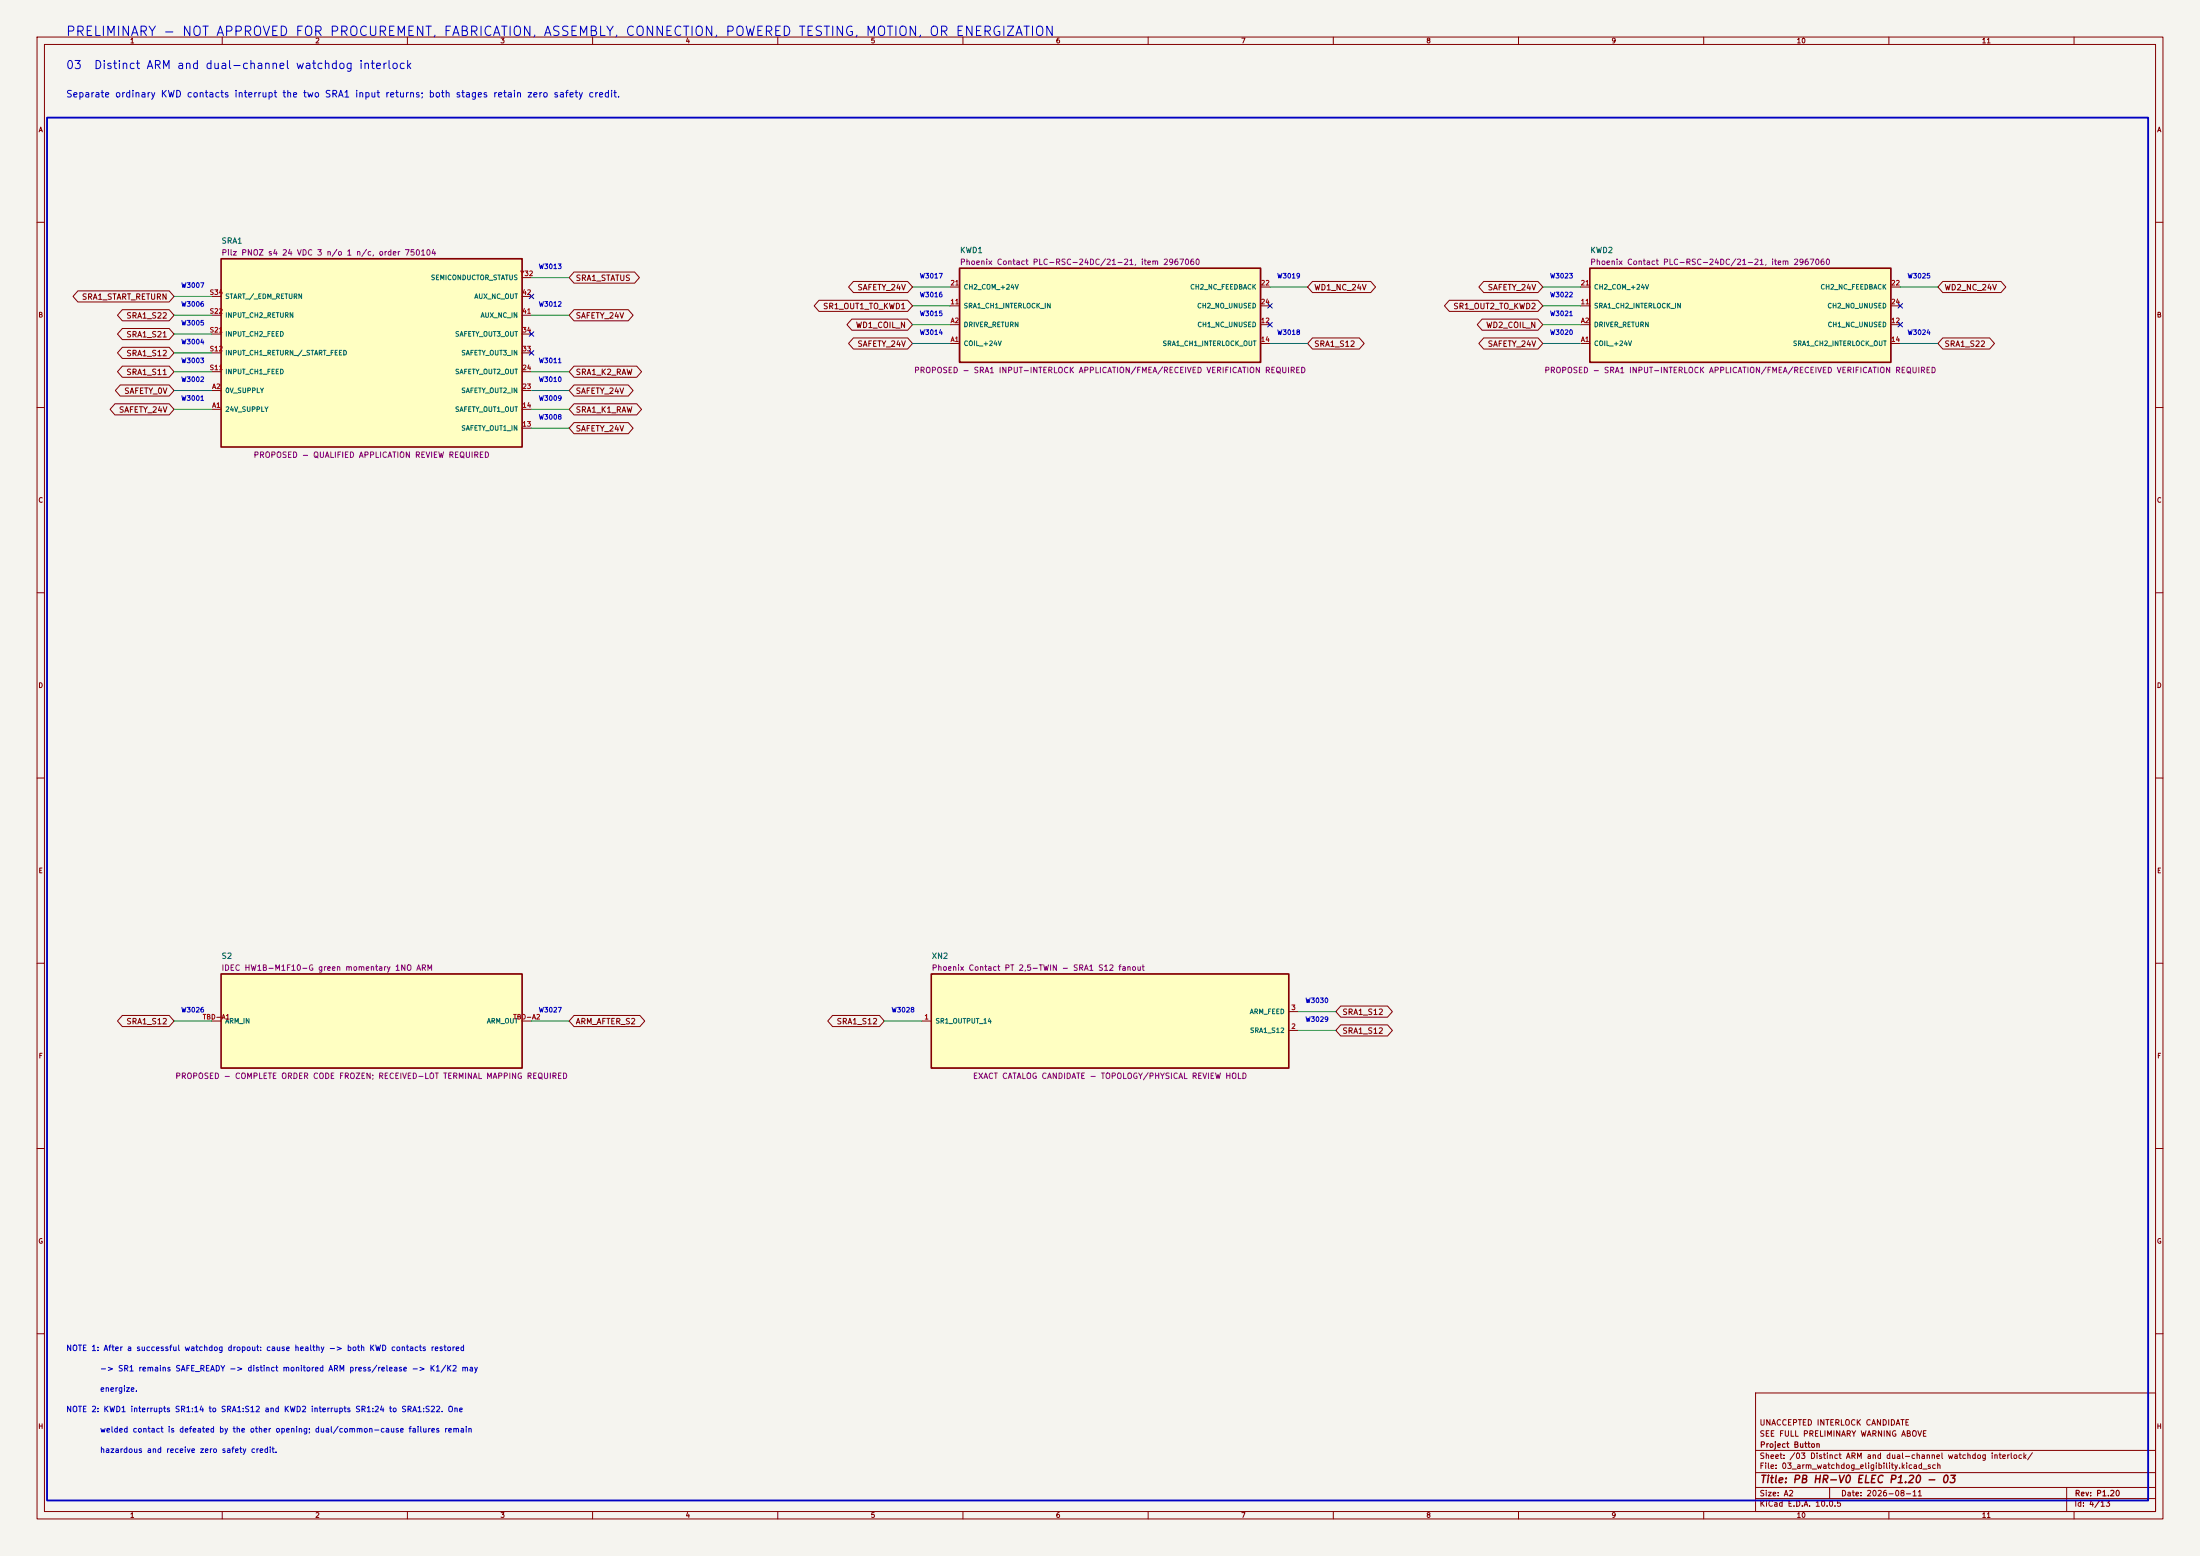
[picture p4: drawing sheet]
(kicad_sch
 (version 20250114) (generator "eeschema") (generator_version "10.0") (paper "A2")
 (title_block (title "PB HR-V0 ELEC P1.20 - 03") (date "2026-08-11") (rev "P1.20")
  (company "Project Button") (comment 1 "SEE FULL PRELIMINARY WARNING ABOVE") (comment 2 "UNACCEPTED INTERLOCK CANDIDATE"))
 (lib_symbols (symbol "PBV3:SRA1"
   (pin_names (offset 1.016)) (exclude_from_sim no) (in_bom yes) (on_board yes)
   (property "Reference" "SRA1" (at -40.64 -29.40 0) (effects (font (size 1.50 1.50)) (justify left bottom)))
   (property "Value" "Pilz PNOZ s4 24 VDC 3 n/o 1 n/c, order 750104" (at 0.00 0.00 0) (effects (font (size 1.50 1.50)) (hide yes)))
   (property "Footprint" "" (at 0.00 0.00 0) (effects (font (size 1.50 1.50)) (hide yes)))
   (property "Datasheet" "https://www.pilz.com/en-INT/eshop/product/750104" (at 0.00 0.00 0) (effects (font (size 1.50 1.50)) (hide yes)))
   (property "Description" "Final ARM and external-device-monitoring relay. Mode: short-cross detection plus monitored start on falling edge; seal and inspect selector with power removed." (at 0.00 0.00 0) (effects (font (size 1.50 1.50)) (hide yes)))
   (property "Status" "PROPOSED - QUALIFIED APPLICATION REVIEW REQUIRED" (at 0.00 28.40 0) (effects (font (size 1.50 1.50)) (justify bottom)))
   (property "Evidence" "Pilz operating manual 21396-EN-23; PDF metadata 2026-06-17; portal file 2026-06-22; SHA-256 4B6E4768CEFAEDAF54F006347D32A8A04964B59A16F3616D8AC43698D3626BB4; terminals and timing rechecked 2026-08-08." (at 0.00 0.00 0) (effects (font (size 1.50 1.50)) (hide yes)))
   (property "Display" "Pilz PNOZ s4 24 VDC 3 n/o 1 n/c, order 750104" (at -40.64 -26.20 0) (effects (font (size 1.50 1.50)) (justify left bottom)))
   (symbol "SRA1_0_1"
    (rectangle (start -40.64 -25.40) (end 40.64 25.40) (stroke (width 0.45) (type solid)) (fill (type background))))
   (symbol "SRA1_1_1" (pin passive line (at -43.18 -15.24 0) (length 2.54) (name "24V SUPPLY" (effects (font (size 1.27 1.27)))) (number "A1" (effects (font (size 1.27 1.27))))) (pin passive line (at -43.18 -10.16 0) (length 2.54) (name "0V SUPPLY" (effects (font (size 1.27 1.27)))) (number "A2" (effects (font (size 1.27 1.27))))) (pin passive line (at -43.18 -5.08 0) (length 2.54) (name "INPUT CH1 FEED" (effects (font (size 1.27 1.27)))) (number "S11" (effects (font (size 1.27 1.27))))) (pin passive line (at -43.18 0.00 0) (length 2.54) (name "INPUT CH1 RETURN / START FEED" (effects (font (size 1.27 1.27)))) (number "S12" (effects (font (size 1.27 1.27))))) (pin passive line (at -43.18 5.08 0) (length 2.54) (name "INPUT CH2 FEED" (effects (font (size 1.27 1.27)))) (number "S21" (effects (font (size 1.27 1.27))))) (pin passive line (at -43.18 10.16 0) (length 2.54) (name "INPUT CH2 RETURN" (effects (font (size 1.27 1.27)))) (number "S22" (effects (font (size 1.27 1.27))))) (pin passive line (at -43.18 15.24 0) (length 2.54) (name "START / EDM RETURN" (effects (font (size 1.27 1.27)))) (number "S34" (effects (font (size 1.27 1.27))))) (pin passive line (at 43.18 -20.32 180) (length 2.54) (name "SAFETY OUT1 IN" (effects (font (size 1.27 1.27)))) (number "13" (effects (font (size 1.27 1.27))))) (pin passive line (at 43.18 -15.24 180) (length 2.54) (name "SAFETY OUT1 OUT" (effects (font (size 1.27 1.27)))) (number "14" (effects (font (size 1.27 1.27))))) (pin passive line (at 43.18 -10.16 180) (length 2.54) (name "SAFETY OUT2 IN" (effects (font (size 1.27 1.27)))) (number "23" (effects (font (size 1.27 1.27))))) (pin passive line (at 43.18 -5.08 180) (length 2.54) (name "SAFETY OUT2 OUT" (effects (font (size 1.27 1.27)))) (number "24" (effects (font (size 1.27 1.27))))) (pin passive line (at 43.18 0.00 180) (length 2.54) (name "SAFETY OUT3 IN" (effects (font (size 1.27 1.27)))) (number "33" (effects (font (size 1.27 1.27))))) (pin passive line (at 43.18 5.08 180) (length 2.54) (name "SAFETY OUT3 OUT" (effects (font (size 1.27 1.27)))) (number "34" (effects (font (size 1.27 1.27))))) (pin passive line (at 43.18 10.16 180) (length 2.54) (name "AUX NC IN" (effects (font (size 1.27 1.27)))) (number "41" (effects (font (size 1.27 1.27))))) (pin passive line (at 43.18 15.24 180) (length 2.54) (name "AUX NC OUT" (effects (font (size 1.27 1.27)))) (number "42" (effects (font (size 1.27 1.27))))) (pin passive line (at 43.18 20.32 180) (length 2.54) (name "SEMICONDUCTOR STATUS" (effects (font (size 1.27 1.27)))) (number "Y32" (effects (font (size 1.27 1.27))))))
   (embedded_fonts no))
(symbol "PBV3:KWD1"
   (pin_names (offset 1.016)) (exclude_from_sim no) (in_bom yes) (on_board yes)
   (property "Reference" "KWD1" (at -40.64 -16.70 0) (effects (font (size 1.50 1.50)) (justify left bottom)))
   (property "Value" "Phoenix Contact PLC-RSC-24DC/21-21, item 2967060" (at 0.00 0.00 0) (effects (font (size 1.50 1.50)) (hide yes)))
   (property "Footprint" "" (at 0.00 0.00 0) (effects (font (size 1.50 1.50)) (hide yes)))
   (property "Datasheet" "https://www.phoenixcontact.com/en-us/products/relay-module-plc-rsc-24dc21-21-2967060" (at 0.00 0.00 0) (effects (font (size 1.50 1.50)) (hide yes)))
   (property "Description" "First ordinary watchdog interlock. Its 11-14 NO contact interrupts only the SRA1 channel-1 return between SR1:14 and SRA1:S12. KWD2 separately interrupts channel 2. A single welded KWD1 contact cannot preserve SRA1 eligibility when KWD2 opens. Ordinary relay, not force-guided and not safety-rated; no PL/SIL credit. Received terminal identity, input-current/contact duty, polarity, continuity, wear and fault tests remain open." (at 0.00 0.00 0) (effects (font (size 1.50 1.50)) (hide yes)))
   (property "Status" "PROPOSED - SRA1 INPUT-INTERLOCK APPLICATION/FMEA/RECEIVED VERIFICATION REQUIRED" (at 0.00 15.70 0) (effects (font (size 1.50 1.50)) (justify bottom)))
   (property "Evidence" "Phoenix Contact official product record and generated PDF; data-maintenance date 2026-04-01; rechecked 2026-08-11. Circuit diagram identifies A1/A2, 11-12-14 and 21-22-24; 24 VDC, 18 mA typical, 8 ms pickup, 10 ms release." (at 0.00 0.00 0) (effects (font (size 1.50 1.50)) (hide yes)))
   (property "Display" "Phoenix Contact PLC-RSC-24DC/21-21, item 2967060" (at -40.64 -13.50 0) (effects (font (size 1.50 1.50)) (justify left bottom)))
   (symbol "KWD1_0_1"
    (rectangle (start -40.64 -12.70) (end 40.64 12.70) (stroke (width 0.45) (type solid)) (fill (type background))))
   (symbol "KWD1_1_1" (pin passive line (at -43.18 -7.62 0) (length 2.54) (name "COIL +24V" (effects (font (size 1.27 1.27)))) (number "A1" (effects (font (size 1.27 1.27))))) (pin passive line (at -43.18 -2.54 0) (length 2.54) (name "DRIVER RETURN" (effects (font (size 1.27 1.27)))) (number "A2" (effects (font (size 1.27 1.27))))) (pin passive line (at -43.18 2.54 0) (length 2.54) (name "SRA1 CH1 INTERLOCK IN" (effects (font (size 1.27 1.27)))) (number "11" (effects (font (size 1.27 1.27))))) (pin passive line (at -43.18 7.62 0) (length 2.54) (name "CH2 COM +24V" (effects (font (size 1.27 1.27)))) (number "21" (effects (font (size 1.27 1.27))))) (pin passive line (at 43.18 -7.62 180) (length 2.54) (name "SRA1 CH1 INTERLOCK OUT" (effects (font (size 1.27 1.27)))) (number "14" (effects (font (size 1.27 1.27))))) (pin passive line (at 43.18 -2.54 180) (length 2.54) (name "CH1 NC UNUSED" (effects (font (size 1.27 1.27)))) (number "12" (effects (font (size 1.27 1.27))))) (pin passive line (at 43.18 2.54 180) (length 2.54) (name "CH2 NO UNUSED" (effects (font (size 1.27 1.27)))) (number "24" (effects (font (size 1.27 1.27))))) (pin passive line (at 43.18 7.62 180) (length 2.54) (name "CH2 NC FEEDBACK" (effects (font (size 1.27 1.27)))) (number "22" (effects (font (size 1.27 1.27))))))
   (embedded_fonts no))
(symbol "PBV3:KWD2"
   (pin_names (offset 1.016)) (exclude_from_sim no) (in_bom yes) (on_board yes)
   (property "Reference" "KWD2" (at -40.64 -16.70 0) (effects (font (size 1.50 1.50)) (justify left bottom)))
   (property "Value" "Phoenix Contact PLC-RSC-24DC/21-21, item 2967060" (at 0.00 0.00 0) (effects (font (size 1.50 1.50)) (hide yes)))
   (property "Footprint" "" (at 0.00 0.00 0) (effects (font (size 1.50 1.50)) (hide yes)))
   (property "Datasheet" "https://www.phoenixcontact.com/en-us/products/relay-module-plc-rsc-24dc21-21-2967060" (at 0.00 0.00 0) (effects (font (size 1.50 1.50)) (hide yes)))
   (property "Description" "Second ordinary watchdog interlock. Its 11-14 NO contact interrupts only the SRA1 channel-2 return between SR1:24 and SRA1:S22. A single welded KWD2 contact cannot preserve SRA1 eligibility when KWD1 opens. Dual weld/bypass, common controller/supply faults, contact application, received verification and physical validation remain open. No PL/SIL credit." (at 0.00 0.00 0) (effects (font (size 1.50 1.50)) (hide yes)))
   (property "Status" "PROPOSED - SRA1 INPUT-INTERLOCK APPLICATION/FMEA/RECEIVED VERIFICATION REQUIRED" (at 0.00 15.70 0) (effects (font (size 1.50 1.50)) (justify bottom)))
   (property "Evidence" "Phoenix Contact official product record and generated PDF; data-maintenance date 2026-04-01; rechecked 2026-08-11." (at 0.00 0.00 0) (effects (font (size 1.50 1.50)) (hide yes)))
   (property "Display" "Phoenix Contact PLC-RSC-24DC/21-21, item 2967060" (at -40.64 -13.50 0) (effects (font (size 1.50 1.50)) (justify left bottom)))
   (symbol "KWD2_0_1"
    (rectangle (start -40.64 -12.70) (end 40.64 12.70) (stroke (width 0.45) (type solid)) (fill (type background))))
   (symbol "KWD2_1_1" (pin passive line (at -43.18 -7.62 0) (length 2.54) (name "COIL +24V" (effects (font (size 1.27 1.27)))) (number "A1" (effects (font (size 1.27 1.27))))) (pin passive line (at -43.18 -2.54 0) (length 2.54) (name "DRIVER RETURN" (effects (font (size 1.27 1.27)))) (number "A2" (effects (font (size 1.27 1.27))))) (pin passive line (at -43.18 2.54 0) (length 2.54) (name "SRA1 CH2 INTERLOCK IN" (effects (font (size 1.27 1.27)))) (number "11" (effects (font (size 1.27 1.27))))) (pin passive line (at -43.18 7.62 0) (length 2.54) (name "CH2 COM +24V" (effects (font (size 1.27 1.27)))) (number "21" (effects (font (size 1.27 1.27))))) (pin passive line (at 43.18 -7.62 180) (length 2.54) (name "SRA1 CH2 INTERLOCK OUT" (effects (font (size 1.27 1.27)))) (number "14" (effects (font (size 1.27 1.27))))) (pin passive line (at 43.18 -2.54 180) (length 2.54) (name "CH1 NC UNUSED" (effects (font (size 1.27 1.27)))) (number "12" (effects (font (size 1.27 1.27))))) (pin passive line (at 43.18 2.54 180) (length 2.54) (name "CH2 NO UNUSED" (effects (font (size 1.27 1.27)))) (number "24" (effects (font (size 1.27 1.27))))) (pin passive line (at 43.18 7.62 180) (length 2.54) (name "CH2 NC FEEDBACK" (effects (font (size 1.27 1.27)))) (number "22" (effects (font (size 1.27 1.27))))))
   (embedded_fonts no))
(symbol "PBV3:S2"
   (pin_names (offset 1.016)) (exclude_from_sim no) (in_bom yes) (on_board yes)
   (property "Reference" "S2" (at -40.64 -16.70 0) (effects (font (size 1.50 1.50)) (justify left bottom)))
   (property "Value" "IDEC HW1B-M1F10-G green momentary 1NO ARM" (at 0.00 0.00 0) (effects (font (size 1.50 1.50)) (hide yes)))
   (property "Footprint" "" (at 0.00 0.00 0) (effects (font (size 1.50 1.50)) (hide yes)))
   (property "Datasheet" "https://www.idec.com/en-us/switches-indicator-lights/switches-pushbuttons/pushbuttons-pilot-lights/hw-22mm-heavy-duty/hw1b-m1f10-g" (at 0.00 0.00 0) (effects (font (size 1.50 1.50)) (hide yes)))
   (property "Description" "Exact green flush momentary 1NO screw-terminal complete assembly is frozen for ARM, distinct from black RESET. IDEC states that old and redesigned HW assemblies can ship under the same complete order code during the transition that began 2026-06-15, and the live product-page BOM returned no component detail on 2026-08-07. Do not copy legacy or push-in terminal numbers. Record the received design, underside orientation, molded terminal marks and released/pressed continuity before replacing either TBD terminal. The panel shall carry the explicit ARM legend; ARM must actuate and release after every safety dropout." (at 0.00 0.00 0) (effects (font (size 1.50 1.50)) (hide yes)))
   (property "Status" "PROPOSED - COMPLETE ORDER CODE FROZEN; RECEIVED-LOT TERMINAL MAPPING REQUIRED" (at 0.00 15.70 0) (effects (font (size 1.50 1.50)) (justify bottom)))
   (property "Evidence" "IDEC US product page and HW Series Catalog_Screw dated 2026-07-23 plus IDEC HW specification-change notice dated 2026-07-14; live page/BOM rechecked 2026-08-07." (at 0.00 0.00 0) (effects (font (size 1.50 1.50)) (hide yes)))
   (property "Display" "IDEC HW1B-M1F10-G green momentary 1NO ARM" (at -40.64 -13.50 0) (effects (font (size 1.50 1.50)) (justify left bottom)))
   (symbol "S2_0_1"
    (rectangle (start -40.64 -12.70) (end 40.64 12.70) (stroke (width 0.45) (type solid)) (fill (type background))))
   (symbol "S2_1_1" (pin passive line (at -43.18 0.00 0) (length 2.54) (name "ARM IN" (effects (font (size 1.27 1.27)))) (number "TBD-A1" (effects (font (size 1.27 1.27))))) (pin passive line (at 43.18 0.00 180) (length 2.54) (name "ARM OUT" (effects (font (size 1.27 1.27)))) (number "TBD-A2" (effects (font (size 1.27 1.27))))))
   (embedded_fonts no))
(symbol "PBV3:XN2"
   (pin_names (offset 1.016)) (exclude_from_sim no) (in_bom yes) (on_board yes)
   (property "Reference" "XN2" (at -48.26 -16.70 0) (effects (font (size 1.50 1.50)) (justify left bottom)))
   (property "Value" "Phoenix Contact PT 2,5-TWIN, item 3209549 - SRA1 S12 fanout" (at 0.00 0.00 0) (effects (font (size 1.50 1.50)) (hide yes)))
   (property "Footprint" "" (at 0.00 0.00 0) (effects (font (size 1.50 1.50)) (hide yes)))
   (property "Datasheet" "https://www.phoenixcontact.com/us/products/3209549" (at 0.00 0.00 0) (effects (font (size 1.50 1.50)) (hide yes)))
   (property "Description" "Three independent push-in clamping points replace an implicit three-way splice in the ARM eligibility feed. Conductor, marking, installation and safety review remain open." (at 0.00 0.00 0) (effects (font (size 1.50 1.50)) (hide yes)))
   (property "Status" "EXACT CATALOG CANDIDATE - TOPOLOGY/PHYSICAL REVIEW HOLD" (at 0.00 15.70 0) (effects (font (size 1.50 1.50)) (justify bottom)))
   (property "Evidence" "Official generated product PDF dated 2026-08-10; three connections, 0.14-4 mm2 flexible, 8-10 mm strip, 24 A nominal." (at 0.00 0.00 0) (effects (font (size 1.50 1.50)) (hide yes)))
   (property "Display" "Phoenix Contact PT 2,5-TWIN - SRA1 S12 fanout" (at -48.26 -13.50 0) (effects (font (size 1.50 1.50)) (justify left bottom)))
   (symbol "XN2_0_1"
    (rectangle (start -48.26 -12.70) (end 48.26 12.70) (stroke (width 0.45) (type solid)) (fill (type background))))
   (symbol "XN2_1_1" (pin passive line (at -50.80 0.00 0) (length 2.54) (name "SR1 OUTPUT 14" (effects (font (size 1.27 1.27)))) (number "1" (effects (font (size 1.27 1.27))))) (pin passive line (at 50.80 -2.54 180) (length 2.54) (name "SRA1 S12" (effects (font (size 1.27 1.27)))) (number "2" (effects (font (size 1.27 1.27))))) (pin passive line (at 50.80 2.54 180) (length 2.54) (name "ARM FEED" (effects (font (size 1.27 1.27)))) (number "3" (effects (font (size 1.27 1.27))))))
   (embedded_fonts no)))
 (text "PRELIMINARY - NOT APPROVED FOR PROCUREMENT, FABRICATION, ASSEMBLY, CONNECTION, POWERED TESTING, MOTION, OR ENERGIZATION" (exclude_from_sim no) (at 17.78 10.16 0) (effects (font (size 2.54 2.54)) (justify left bottom))) (text "03  Distinct ARM and dual-channel watchdog interlock" (exclude_from_sim no) (at 17.78 19.05 0) (effects (font (size 2.20 2.20)) (justify left bottom))) (text "Separate ordinary KWD contacts interrupt the two SRA1 input returns; both stages retain zero safety credit." (exclude_from_sim no) (at 17.78 26.67 0) (effects (font (size 1.80 1.80)) (justify left bottom))) (rectangle (start 12.70 31.75) (end 580.00 405.00) (stroke (width 0.50) (type solid)) (fill (type none))) (wire (pts (xy 57.15 110.49) (xy 46.99 110.49)) (stroke (width 0) (type default)))
(global_label "SAFETY_24V" (shape bidirectional) (at 46.99 110.49 180) (fields_autoplaced yes) (effects (font (size 1.50 1.50)) (justify right))
    (property "Intersheetrefs" "${INTERSHEET_REFS}" (at 46.99 113.03 0) (effects (font (size 1.27 1.27)) (hide yes))))
(text "W3001" (exclude_from_sim no) (at 52.07 108.49 0) (effects (font (size 1.27 1.27)) (justify bottom)))
(wire (pts (xy 57.15 105.41) (xy 46.99 105.41)) (stroke (width 0) (type default)))
(global_label "SAFETY_0V" (shape bidirectional) (at 46.99 105.41 180) (fields_autoplaced yes) (effects (font (size 1.50 1.50)) (justify right))
    (property "Intersheetrefs" "${INTERSHEET_REFS}" (at 46.99 107.95 0) (effects (font (size 1.27 1.27)) (hide yes))))
(text "W3002" (exclude_from_sim no) (at 52.07 103.41 0) (effects (font (size 1.27 1.27)) (justify bottom)))
(wire (pts (xy 57.15 100.33) (xy 46.99 100.33)) (stroke (width 0) (type default)))
(global_label "SRA1_S11" (shape bidirectional) (at 46.99 100.33 180) (fields_autoplaced yes) (effects (font (size 1.50 1.50)) (justify right))
    (property "Intersheetrefs" "${INTERSHEET_REFS}" (at 46.99 102.87 0) (effects (font (size 1.27 1.27)) (hide yes))))
(text "W3003" (exclude_from_sim no) (at 52.07 98.33 0) (effects (font (size 1.27 1.27)) (justify bottom)))
(wire (pts (xy 57.15 95.25) (xy 46.99 95.25)) (stroke (width 0) (type default)))
(global_label "SRA1_S12" (shape bidirectional) (at 46.99 95.25 180) (fields_autoplaced yes) (effects (font (size 1.50 1.50)) (justify right))
    (property "Intersheetrefs" "${INTERSHEET_REFS}" (at 46.99 97.79 0) (effects (font (size 1.27 1.27)) (hide yes))))
(text "W3004" (exclude_from_sim no) (at 52.07 93.25 0) (effects (font (size 1.27 1.27)) (justify bottom)))
(wire (pts (xy 57.15 90.17) (xy 46.99 90.17)) (stroke (width 0) (type default)))
(global_label "SRA1_S21" (shape bidirectional) (at 46.99 90.17 180) (fields_autoplaced yes) (effects (font (size 1.50 1.50)) (justify right))
    (property "Intersheetrefs" "${INTERSHEET_REFS}" (at 46.99 92.71 0) (effects (font (size 1.27 1.27)) (hide yes))))
(text "W3005" (exclude_from_sim no) (at 52.07 88.17 0) (effects (font (size 1.27 1.27)) (justify bottom)))
(wire (pts (xy 57.15 85.09) (xy 46.99 85.09)) (stroke (width 0) (type default)))
(global_label "SRA1_S22" (shape bidirectional) (at 46.99 85.09 180) (fields_autoplaced yes) (effects (font (size 1.50 1.50)) (justify right))
    (property "Intersheetrefs" "${INTERSHEET_REFS}" (at 46.99 87.63 0) (effects (font (size 1.27 1.27)) (hide yes))))
(text "W3006" (exclude_from_sim no) (at 52.07 83.09 0) (effects (font (size 1.27 1.27)) (justify bottom)))
(wire (pts (xy 57.15 80.01) (xy 46.99 80.01)) (stroke (width 0) (type default)))
(global_label "SRA1_START_RETURN" (shape bidirectional) (at 46.99 80.01 180) (fields_autoplaced yes) (effects (font (size 1.50 1.50)) (justify right))
    (property "Intersheetrefs" "${INTERSHEET_REFS}" (at 46.99 82.55 0) (effects (font (size 1.27 1.27)) (hide yes))))
(text "W3007" (exclude_from_sim no) (at 52.07 78.01 0) (effects (font (size 1.27 1.27)) (justify bottom)))
(wire (pts (xy 143.51 115.57) (xy 153.67 115.57)) (stroke (width 0) (type default)))
(global_label "SAFETY_24V" (shape bidirectional) (at 153.67 115.57 0) (fields_autoplaced yes) (effects (font (size 1.50 1.50)) (justify left))
    (property "Intersheetrefs" "${INTERSHEET_REFS}" (at 153.67 118.11 0) (effects (font (size 1.27 1.27)) (hide yes))))
(text "W3008" (exclude_from_sim no) (at 148.59 113.57 0) (effects (font (size 1.27 1.27)) (justify bottom)))
(wire (pts (xy 143.51 110.49) (xy 153.67 110.49)) (stroke (width 0) (type default)))
(global_label "SRA1_K1_RAW" (shape bidirectional) (at 153.67 110.49 0) (fields_autoplaced yes) (effects (font (size 1.50 1.50)) (justify left))
    (property "Intersheetrefs" "${INTERSHEET_REFS}" (at 153.67 113.03 0) (effects (font (size 1.27 1.27)) (hide yes))))
(text "W3009" (exclude_from_sim no) (at 148.59 108.49 0) (effects (font (size 1.27 1.27)) (justify bottom)))
(wire (pts (xy 143.51 105.41) (xy 153.67 105.41)) (stroke (width 0) (type default)))
(global_label "SAFETY_24V" (shape bidirectional) (at 153.67 105.41 0) (fields_autoplaced yes) (effects (font (size 1.50 1.50)) (justify left))
    (property "Intersheetrefs" "${INTERSHEET_REFS}" (at 153.67 107.95 0) (effects (font (size 1.27 1.27)) (hide yes))))
(text "W3010" (exclude_from_sim no) (at 148.59 103.41 0) (effects (font (size 1.27 1.27)) (justify bottom)))
(wire (pts (xy 143.51 100.33) (xy 153.67 100.33)) (stroke (width 0) (type default)))
(global_label "SRA1_K2_RAW" (shape bidirectional) (at 153.67 100.33 0) (fields_autoplaced yes) (effects (font (size 1.50 1.50)) (justify left))
    (property "Intersheetrefs" "${INTERSHEET_REFS}" (at 153.67 102.87 0) (effects (font (size 1.27 1.27)) (hide yes))))
(text "W3011" (exclude_from_sim no) (at 148.59 98.33 0) (effects (font (size 1.27 1.27)) (justify bottom)))
(no_connect (at 143.51 95.25))
(no_connect (at 143.51 90.17))
(wire (pts (xy 143.51 85.09) (xy 153.67 85.09)) (stroke (width 0) (type default)))
(global_label "SAFETY_24V" (shape bidirectional) (at 153.67 85.09 0) (fields_autoplaced yes) (effects (font (size 1.50 1.50)) (justify left))
    (property "Intersheetrefs" "${INTERSHEET_REFS}" (at 153.67 87.63 0) (effects (font (size 1.27 1.27)) (hide yes))))
(text "W3012" (exclude_from_sim no) (at 148.59 83.09 0) (effects (font (size 1.27 1.27)) (justify bottom)))
(no_connect (at 143.51 80.01))
(wire (pts (xy 143.51 74.93) (xy 153.67 74.93)) (stroke (width 0) (type default)))
(global_label "SRA1_STATUS" (shape bidirectional) (at 153.67 74.93 0) (fields_autoplaced yes) (effects (font (size 1.50 1.50)) (justify left))
    (property "Intersheetrefs" "${INTERSHEET_REFS}" (at 153.67 77.47 0) (effects (font (size 1.27 1.27)) (hide yes))))
(text "W3013" (exclude_from_sim no) (at 148.59 72.93 0) (effects (font (size 1.27 1.27)) (justify bottom))) (wire (pts (xy 256.54 92.71) (xy 246.38 92.71)) (stroke (width 0) (type default)))
(global_label "SAFETY_24V" (shape bidirectional) (at 246.38 92.71 180) (fields_autoplaced yes) (effects (font (size 1.50 1.50)) (justify right))
    (property "Intersheetrefs" "${INTERSHEET_REFS}" (at 246.38 95.25 0) (effects (font (size 1.27 1.27)) (hide yes))))
(text "W3014" (exclude_from_sim no) (at 251.46 90.71 0) (effects (font (size 1.27 1.27)) (justify bottom)))
(wire (pts (xy 256.54 87.63) (xy 246.38 87.63)) (stroke (width 0) (type default)))
(global_label "WD1_COIL_N" (shape bidirectional) (at 246.38 87.63 180) (fields_autoplaced yes) (effects (font (size 1.50 1.50)) (justify right))
    (property "Intersheetrefs" "${INTERSHEET_REFS}" (at 246.38 90.17 0) (effects (font (size 1.27 1.27)) (hide yes))))
(text "W3015" (exclude_from_sim no) (at 251.46 85.63 0) (effects (font (size 1.27 1.27)) (justify bottom)))
(wire (pts (xy 256.54 82.55) (xy 246.38 82.55)) (stroke (width 0) (type default)))
(global_label "SR1_OUT1_TO_KWD1" (shape bidirectional) (at 246.38 82.55 180) (fields_autoplaced yes) (effects (font (size 1.50 1.50)) (justify right))
    (property "Intersheetrefs" "${INTERSHEET_REFS}" (at 246.38 85.09 0) (effects (font (size 1.27 1.27)) (hide yes))))
(text "W3016" (exclude_from_sim no) (at 251.46 80.55 0) (effects (font (size 1.27 1.27)) (justify bottom)))
(wire (pts (xy 256.54 77.47) (xy 246.38 77.47)) (stroke (width 0) (type default)))
(global_label "SAFETY_24V" (shape bidirectional) (at 246.38 77.47 180) (fields_autoplaced yes) (effects (font (size 1.50 1.50)) (justify right))
    (property "Intersheetrefs" "${INTERSHEET_REFS}" (at 246.38 80.01 0) (effects (font (size 1.27 1.27)) (hide yes))))
(text "W3017" (exclude_from_sim no) (at 251.46 75.47 0) (effects (font (size 1.27 1.27)) (justify bottom)))
(wire (pts (xy 342.90 92.71) (xy 353.06 92.71)) (stroke (width 0) (type default)))
(global_label "SRA1_S12" (shape bidirectional) (at 353.06 92.71 0) (fields_autoplaced yes) (effects (font (size 1.50 1.50)) (justify left))
    (property "Intersheetrefs" "${INTERSHEET_REFS}" (at 353.06 95.25 0) (effects (font (size 1.27 1.27)) (hide yes))))
(text "W3018" (exclude_from_sim no) (at 347.98 90.71 0) (effects (font (size 1.27 1.27)) (justify bottom)))
(no_connect (at 342.90 87.63))
(no_connect (at 342.90 82.55))
(wire (pts (xy 342.90 77.47) (xy 353.06 77.47)) (stroke (width 0) (type default)))
(global_label "WD1_NC_24V" (shape bidirectional) (at 353.06 77.47 0) (fields_autoplaced yes) (effects (font (size 1.50 1.50)) (justify left))
    (property "Intersheetrefs" "${INTERSHEET_REFS}" (at 353.06 80.01 0) (effects (font (size 1.27 1.27)) (hide yes))))
(text "W3019" (exclude_from_sim no) (at 347.98 75.47 0) (effects (font (size 1.27 1.27)) (justify bottom))) (wire (pts (xy 426.72 92.71) (xy 416.56 92.71)) (stroke (width 0) (type default)))
(global_label "SAFETY_24V" (shape bidirectional) (at 416.56 92.71 180) (fields_autoplaced yes) (effects (font (size 1.50 1.50)) (justify right))
    (property "Intersheetrefs" "${INTERSHEET_REFS}" (at 416.56 95.25 0) (effects (font (size 1.27 1.27)) (hide yes))))
(text "W3020" (exclude_from_sim no) (at 421.64 90.71 0) (effects (font (size 1.27 1.27)) (justify bottom)))
(wire (pts (xy 426.72 87.63) (xy 416.56 87.63)) (stroke (width 0) (type default)))
(global_label "WD2_COIL_N" (shape bidirectional) (at 416.56 87.63 180) (fields_autoplaced yes) (effects (font (size 1.50 1.50)) (justify right))
    (property "Intersheetrefs" "${INTERSHEET_REFS}" (at 416.56 90.17 0) (effects (font (size 1.27 1.27)) (hide yes))))
(text "W3021" (exclude_from_sim no) (at 421.64 85.63 0) (effects (font (size 1.27 1.27)) (justify bottom)))
(wire (pts (xy 426.72 82.55) (xy 416.56 82.55)) (stroke (width 0) (type default)))
(global_label "SR1_OUT2_TO_KWD2" (shape bidirectional) (at 416.56 82.55 180) (fields_autoplaced yes) (effects (font (size 1.50 1.50)) (justify right))
    (property "Intersheetrefs" "${INTERSHEET_REFS}" (at 416.56 85.09 0) (effects (font (size 1.27 1.27)) (hide yes))))
(text "W3022" (exclude_from_sim no) (at 421.64 80.55 0) (effects (font (size 1.27 1.27)) (justify bottom)))
(wire (pts (xy 426.72 77.47) (xy 416.56 77.47)) (stroke (width 0) (type default)))
(global_label "SAFETY_24V" (shape bidirectional) (at 416.56 77.47 180) (fields_autoplaced yes) (effects (font (size 1.50 1.50)) (justify right))
    (property "Intersheetrefs" "${INTERSHEET_REFS}" (at 416.56 80.01 0) (effects (font (size 1.27 1.27)) (hide yes))))
(text "W3023" (exclude_from_sim no) (at 421.64 75.47 0) (effects (font (size 1.27 1.27)) (justify bottom)))
(wire (pts (xy 513.08 92.71) (xy 523.24 92.71)) (stroke (width 0) (type default)))
(global_label "SRA1_S22" (shape bidirectional) (at 523.24 92.71 0) (fields_autoplaced yes) (effects (font (size 1.50 1.50)) (justify left))
    (property "Intersheetrefs" "${INTERSHEET_REFS}" (at 523.24 95.25 0) (effects (font (size 1.27 1.27)) (hide yes))))
(text "W3024" (exclude_from_sim no) (at 518.16 90.71 0) (effects (font (size 1.27 1.27)) (justify bottom)))
(no_connect (at 513.08 87.63))
(no_connect (at 513.08 82.55))
(wire (pts (xy 513.08 77.47) (xy 523.24 77.47)) (stroke (width 0) (type default)))
(global_label "WD2_NC_24V" (shape bidirectional) (at 523.24 77.47 0) (fields_autoplaced yes) (effects (font (size 1.50 1.50)) (justify left))
    (property "Intersheetrefs" "${INTERSHEET_REFS}" (at 523.24 80.01 0) (effects (font (size 1.27 1.27)) (hide yes))))
(text "W3025" (exclude_from_sim no) (at 518.16 75.47 0) (effects (font (size 1.27 1.27)) (justify bottom))) (wire (pts (xy 57.15 275.59) (xy 46.99 275.59)) (stroke (width 0) (type default)))
(global_label "SRA1_S12" (shape bidirectional) (at 46.99 275.59 180) (fields_autoplaced yes) (effects (font (size 1.50 1.50)) (justify right))
    (property "Intersheetrefs" "${INTERSHEET_REFS}" (at 46.99 278.13 0) (effects (font (size 1.27 1.27)) (hide yes))))
(text "W3026" (exclude_from_sim no) (at 52.07 273.59 0) (effects (font (size 1.27 1.27)) (justify bottom)))
(wire (pts (xy 143.51 275.59) (xy 153.67 275.59)) (stroke (width 0) (type default)))
(global_label "ARM_AFTER_S2" (shape bidirectional) (at 153.67 275.59 0) (fields_autoplaced yes) (effects (font (size 1.50 1.50)) (justify left))
    (property "Intersheetrefs" "${INTERSHEET_REFS}" (at 153.67 278.13 0) (effects (font (size 1.27 1.27)) (hide yes))))
(text "W3027" (exclude_from_sim no) (at 148.59 273.59 0) (effects (font (size 1.27 1.27)) (justify bottom))) (wire (pts (xy 248.92 275.59) (xy 238.76 275.59)) (stroke (width 0) (type default)))
(global_label "SRA1_S12" (shape bidirectional) (at 238.76 275.59 180) (fields_autoplaced yes) (effects (font (size 1.50 1.50)) (justify right))
    (property "Intersheetrefs" "${INTERSHEET_REFS}" (at 238.76 278.13 0) (effects (font (size 1.27 1.27)) (hide yes))))
(text "W3028" (exclude_from_sim no) (at 243.84 273.59 0) (effects (font (size 1.27 1.27)) (justify bottom)))
(wire (pts (xy 350.52 278.13) (xy 360.68 278.13)) (stroke (width 0) (type default)))
(global_label "SRA1_S12" (shape bidirectional) (at 360.68 278.13 0) (fields_autoplaced yes) (effects (font (size 1.50 1.50)) (justify left))
    (property "Intersheetrefs" "${INTERSHEET_REFS}" (at 360.68 280.67 0) (effects (font (size 1.27 1.27)) (hide yes))))
(text "W3029" (exclude_from_sim no) (at 355.60 276.13 0) (effects (font (size 1.27 1.27)) (justify bottom)))
(wire (pts (xy 350.52 273.05) (xy 360.68 273.05)) (stroke (width 0) (type default)))
(global_label "SRA1_S12" (shape bidirectional) (at 360.68 273.05 0) (fields_autoplaced yes) (effects (font (size 1.50 1.50)) (justify left))
    (property "Intersheetrefs" "${INTERSHEET_REFS}" (at 360.68 275.59 0) (effects (font (size 1.27 1.27)) (hide yes))))
(text "W3030" (exclude_from_sim no) (at 355.60 271.05 0) (effects (font (size 1.27 1.27)) (justify bottom))) (text "NOTE 1: After a successful watchdog dropout: cause healthy -> both KWD contacts restored" (exclude_from_sim no) (at 17.78 365.00 0) (effects (font (size 1.50 1.50)) (justify left bottom))) (text "        -> SR1 remains SAFE_READY -> distinct monitored ARM press/release -> K1/K2 may" (exclude_from_sim no) (at 17.78 370.50 0) (effects (font (size 1.50 1.50)) (justify left bottom))) (text "        energize." (exclude_from_sim no) (at 17.78 376.00 0) (effects (font (size 1.50 1.50)) (justify left bottom))) (text "NOTE 2: KWD1 interrupts SR1:14 to SRA1:S12 and KWD2 interrupts SR1:24 to SRA1:S22. One" (exclude_from_sim no) (at 17.78 381.50 0) (effects (font (size 1.50 1.50)) (justify left bottom))) (text "        welded contact is defeated by the other opening; dual/common-cause failures remain" (exclude_from_sim no) (at 17.78 387.00 0) (effects (font (size 1.50 1.50)) (justify left bottom))) (text "        hazardous and receive zero safety credit." (exclude_from_sim no) (at 17.78 392.50 0) (effects (font (size 1.50 1.50)) (justify left bottom)))
 (symbol
   (lib_id "PBV3:SRA1") (at 100.33 95.25 0) (unit 1) (exclude_from_sim no) (in_bom yes) (on_board yes) (dnp no)
   (property "Reference" "SRA1" (at 59.69 65.85 0) (effects (font (size 1.50 1.50)) (justify left bottom)))
   (property "Value" "Pilz PNOZ s4 24 VDC 3 n/o 1 n/c, order 750104" (at 100.33 95.25 0) (effects (font (size 1.50 1.50)) (hide yes)))
   (property "Footprint" "" (at 100.33 95.25 0) (effects (font (size 1.50 1.50)) (hide yes)))
   (property "Datasheet" "https://www.pilz.com/en-INT/eshop/product/750104" (at 100.33 95.25 0) (effects (font (size 1.50 1.50)) (hide yes)))
   (property "Description" "Final ARM and external-device-monitoring relay. Mode: short-cross detection plus monitored start on falling edge; seal and inspect selector with power removed." (at 100.33 95.25 0) (effects (font (size 1.50 1.50)) (hide yes)))
   (property "Status" "PROPOSED - QUALIFIED APPLICATION REVIEW REQUIRED" (at 100.33 123.65 0) (effects (font (size 1.50 1.50)) (justify bottom)))
   (property "Evidence" "Pilz operating manual 21396-EN-23; PDF metadata 2026-06-17; portal file 2026-06-22; SHA-256 4B6E4768CEFAEDAF54F006347D32A8A04964B59A16F3616D8AC43698D3626BB4; terminals and timing rechecked 2026-08-08." (at 100.33 95.25 0) (effects (font (size 1.50 1.50)) (hide yes)))
   (property "Display" "Pilz PNOZ s4 24 VDC 3 n/o 1 n/c, order 750104" (at 59.69 69.05 0) (effects (font (size 1.50 1.50)) (justify left bottom))) (pin "A1") (pin "A2") (pin "S11") (pin "S12") (pin "S21") (pin "S22") (pin "S34") (pin "13") (pin "14") (pin "23") (pin "24") (pin "33") (pin "34") (pin "41") (pin "42") (pin "Y32"))
(symbol
   (lib_id "PBV3:KWD1") (at 299.72 85.09 0) (unit 1) (exclude_from_sim no) (in_bom yes) (on_board yes) (dnp no)
   (property "Reference" "KWD1" (at 259.08 68.39 0) (effects (font (size 1.50 1.50)) (justify left bottom)))
   (property "Value" "Phoenix Contact PLC-RSC-24DC/21-21, item 2967060" (at 299.72 85.09 0) (effects (font (size 1.50 1.50)) (hide yes)))
   (property "Footprint" "" (at 299.72 85.09 0) (effects (font (size 1.50 1.50)) (hide yes)))
   (property "Datasheet" "https://www.phoenixcontact.com/en-us/products/relay-module-plc-rsc-24dc21-21-2967060" (at 299.72 85.09 0) (effects (font (size 1.50 1.50)) (hide yes)))
   (property "Description" "First ordinary watchdog interlock. Its 11-14 NO contact interrupts only the SRA1 channel-1 return between SR1:14 and SRA1:S12. KWD2 separately interrupts channel 2. A single welded KWD1 contact cannot preserve SRA1 eligibility when KWD2 opens. Ordinary relay, not force-guided and not safety-rated; no PL/SIL credit. Received terminal identity, input-current/contact duty, polarity, continuity, wear and fault tests remain open." (at 299.72 85.09 0) (effects (font (size 1.50 1.50)) (hide yes)))
   (property "Status" "PROPOSED - SRA1 INPUT-INTERLOCK APPLICATION/FMEA/RECEIVED VERIFICATION REQUIRED" (at 299.72 100.79 0) (effects (font (size 1.50 1.50)) (justify bottom)))
   (property "Evidence" "Phoenix Contact official product record and generated PDF; data-maintenance date 2026-04-01; rechecked 2026-08-11. Circuit diagram identifies A1/A2, 11-12-14 and 21-22-24; 24 VDC, 18 mA typical, 8 ms pickup, 10 ms release." (at 299.72 85.09 0) (effects (font (size 1.50 1.50)) (hide yes)))
   (property "Display" "Phoenix Contact PLC-RSC-24DC/21-21, item 2967060" (at 259.08 71.59 0) (effects (font (size 1.50 1.50)) (justify left bottom))) (pin "A1") (pin "A2") (pin "11") (pin "14") (pin "12") (pin "21") (pin "24") (pin "22"))
(symbol
   (lib_id "PBV3:KWD2") (at 469.90 85.09 0) (unit 1) (exclude_from_sim no) (in_bom yes) (on_board yes) (dnp no)
   (property "Reference" "KWD2" (at 429.26 68.39 0) (effects (font (size 1.50 1.50)) (justify left bottom)))
   (property "Value" "Phoenix Contact PLC-RSC-24DC/21-21, item 2967060" (at 469.90 85.09 0) (effects (font (size 1.50 1.50)) (hide yes)))
   (property "Footprint" "" (at 469.90 85.09 0) (effects (font (size 1.50 1.50)) (hide yes)))
   (property "Datasheet" "https://www.phoenixcontact.com/en-us/products/relay-module-plc-rsc-24dc21-21-2967060" (at 469.90 85.09 0) (effects (font (size 1.50 1.50)) (hide yes)))
   (property "Description" "Second ordinary watchdog interlock. Its 11-14 NO contact interrupts only the SRA1 channel-2 return between SR1:24 and SRA1:S22. A single welded KWD2 contact cannot preserve SRA1 eligibility when KWD1 opens. Dual weld/bypass, common controller/supply faults, contact application, received verification and physical validation remain open. No PL/SIL credit." (at 469.90 85.09 0) (effects (font (size 1.50 1.50)) (hide yes)))
   (property "Status" "PROPOSED - SRA1 INPUT-INTERLOCK APPLICATION/FMEA/RECEIVED VERIFICATION REQUIRED" (at 469.90 100.79 0) (effects (font (size 1.50 1.50)) (justify bottom)))
   (property "Evidence" "Phoenix Contact official product record and generated PDF; data-maintenance date 2026-04-01; rechecked 2026-08-11." (at 469.90 85.09 0) (effects (font (size 1.50 1.50)) (hide yes)))
   (property "Display" "Phoenix Contact PLC-RSC-24DC/21-21, item 2967060" (at 429.26 71.59 0) (effects (font (size 1.50 1.50)) (justify left bottom))) (pin "A1") (pin "A2") (pin "11") (pin "14") (pin "12") (pin "21") (pin "24") (pin "22"))
(symbol
   (lib_id "PBV3:S2") (at 100.33 275.59 0) (unit 1) (exclude_from_sim no) (in_bom yes) (on_board yes) (dnp no)
   (property "Reference" "S2" (at 59.69 258.89 0) (effects (font (size 1.50 1.50)) (justify left bottom)))
   (property "Value" "IDEC HW1B-M1F10-G green momentary 1NO ARM" (at 100.33 275.59 0) (effects (font (size 1.50 1.50)) (hide yes)))
   (property "Footprint" "" (at 100.33 275.59 0) (effects (font (size 1.50 1.50)) (hide yes)))
   (property "Datasheet" "https://www.idec.com/en-us/switches-indicator-lights/switches-pushbuttons/pushbuttons-pilot-lights/hw-22mm-heavy-duty/hw1b-m1f10-g" (at 100.33 275.59 0) (effects (font (size 1.50 1.50)) (hide yes)))
   (property "Description" "Exact green flush momentary 1NO screw-terminal complete assembly is frozen for ARM, distinct from black RESET. IDEC states that old and redesigned HW assemblies can ship under the same complete order code during the transition that began 2026-06-15, and the live product-page BOM returned no component detail on 2026-08-07. Do not copy legacy or push-in terminal numbers. Record the received design, underside orientation, molded terminal marks and released/pressed continuity before replacing either TBD terminal. The panel shall carry the explicit ARM legend; ARM must actuate and release after every safety dropout." (at 100.33 275.59 0) (effects (font (size 1.50 1.50)) (hide yes)))
   (property "Status" "PROPOSED - COMPLETE ORDER CODE FROZEN; RECEIVED-LOT TERMINAL MAPPING REQUIRED" (at 100.33 291.29 0) (effects (font (size 1.50 1.50)) (justify bottom)))
   (property "Evidence" "IDEC US product page and HW Series Catalog_Screw dated 2026-07-23 plus IDEC HW specification-change notice dated 2026-07-14; live page/BOM rechecked 2026-08-07." (at 100.33 275.59 0) (effects (font (size 1.50 1.50)) (hide yes)))
   (property "Display" "IDEC HW1B-M1F10-G green momentary 1NO ARM" (at 59.69 262.09 0) (effects (font (size 1.50 1.50)) (justify left bottom))) (pin "TBD-A1") (pin "TBD-A2"))
(symbol
   (lib_id "PBV3:XN2") (at 299.72 275.59 0) (unit 1) (exclude_from_sim no) (in_bom yes) (on_board yes) (dnp no)
   (property "Reference" "XN2" (at 251.46 258.89 0) (effects (font (size 1.50 1.50)) (justify left bottom)))
   (property "Value" "Phoenix Contact PT 2,5-TWIN, item 3209549 - SRA1 S12 fanout" (at 299.72 275.59 0) (effects (font (size 1.50 1.50)) (hide yes)))
   (property "Footprint" "" (at 299.72 275.59 0) (effects (font (size 1.50 1.50)) (hide yes)))
   (property "Datasheet" "https://www.phoenixcontact.com/us/products/3209549" (at 299.72 275.59 0) (effects (font (size 1.50 1.50)) (hide yes)))
   (property "Description" "Three independent push-in clamping points replace an implicit three-way splice in the ARM eligibility feed. Conductor, marking, installation and safety review remain open." (at 299.72 275.59 0) (effects (font (size 1.50 1.50)) (hide yes)))
   (property "Status" "EXACT CATALOG CANDIDATE - TOPOLOGY/PHYSICAL REVIEW HOLD" (at 299.72 291.29 0) (effects (font (size 1.50 1.50)) (justify bottom)))
   (property "Evidence" "Official generated product PDF dated 2026-08-10; three connections, 0.14-4 mm2 flexible, 8-10 mm strip, 24 A nominal." (at 299.72 275.59 0) (effects (font (size 1.50 1.50)) (hide yes)))
   (property "Display" "Phoenix Contact PT 2,5-TWIN - SRA1 S12 fanout" (at 251.46 262.09 0) (effects (font (size 1.50 1.50)) (justify left bottom))) (pin "1") (pin "2") (pin "3"))
 (embedded_fonts no))
